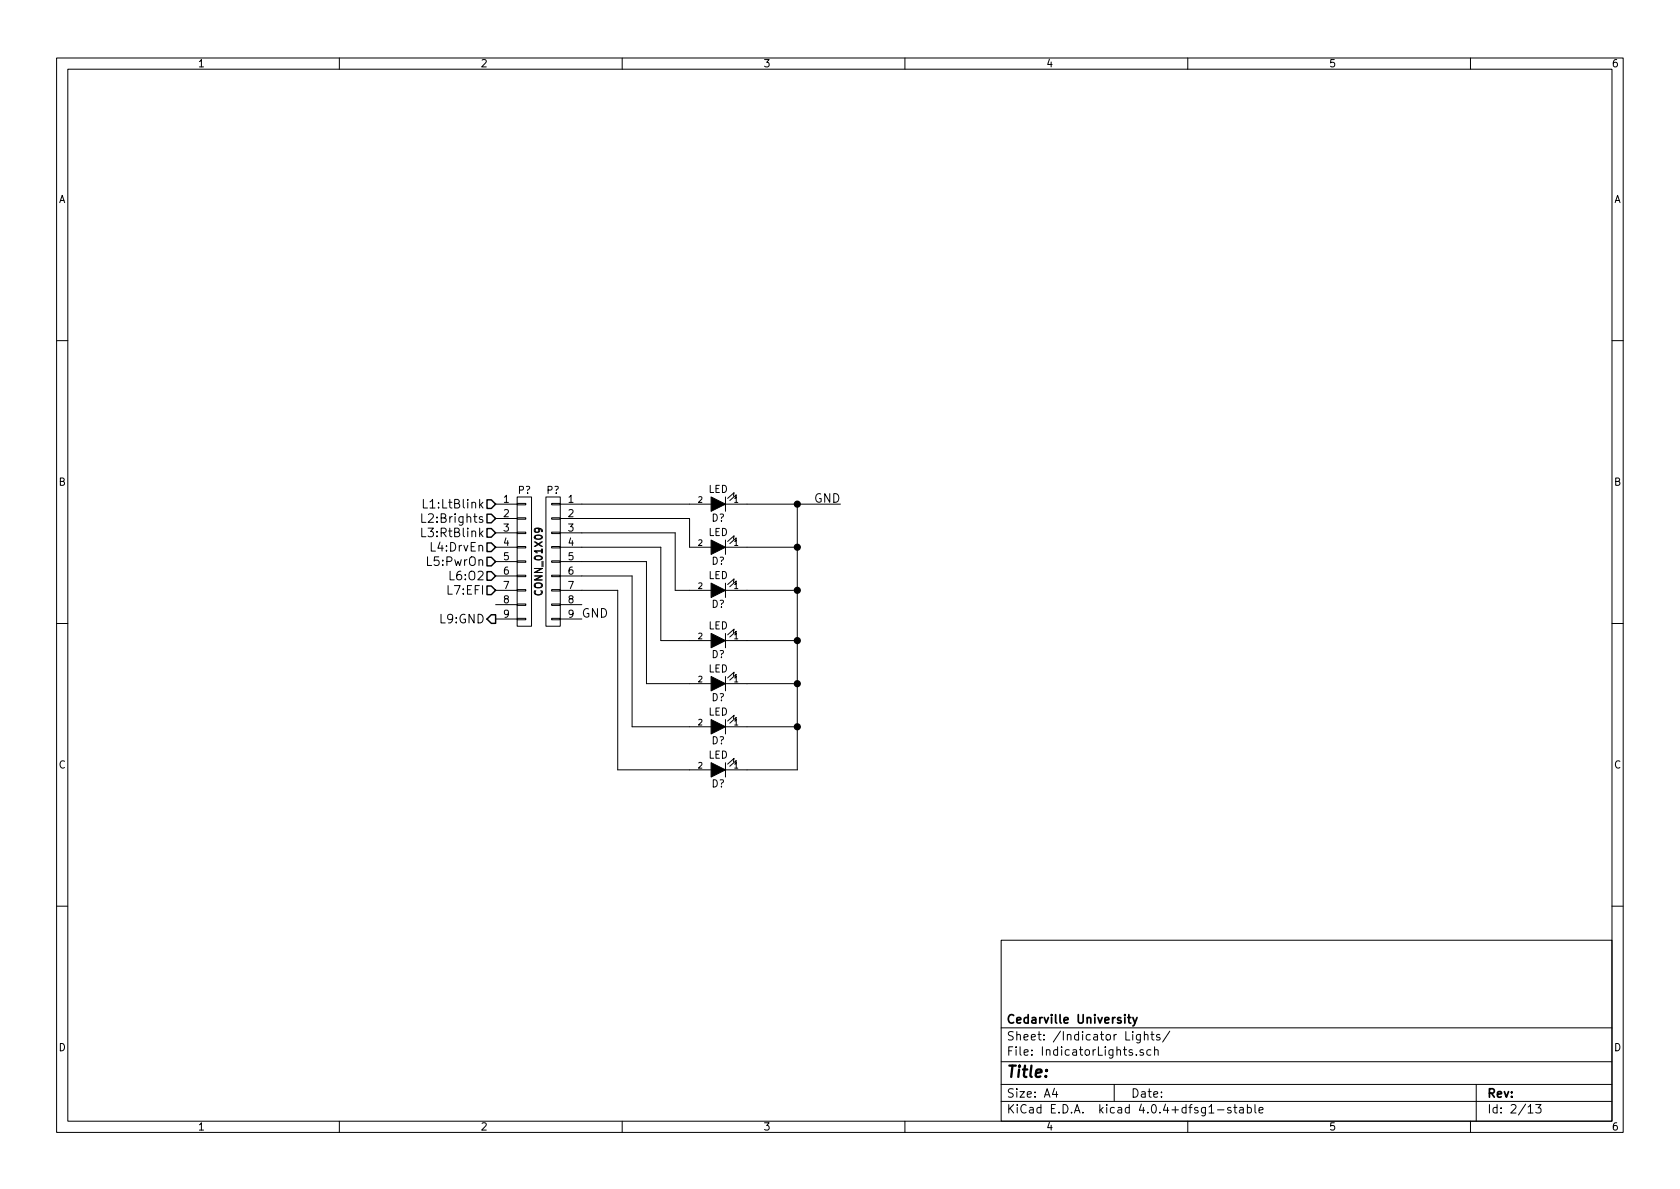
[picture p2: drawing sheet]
EESchema Schematic File Version 2
LIBS:UrbieSchematics-rescue
LIBS:power
LIBS:device
LIBS:transistors
LIBS:conn
LIBS:linear
LIBS:regul
LIBS:74xx
LIBS:cmos4000
LIBS:adc-dac
LIBS:memory
LIBS:xilinx
LIBS:microcontrollers
LIBS:dsp
LIBS:microchip
LIBS:analog_switches
LIBS:motorola
LIBS:texas
LIBS:intel
LIBS:audio
LIBS:interface
LIBS:digital-audio
LIBS:philips
LIBS:display
LIBS:cypress
LIBS:siliconi
LIBS:opto
LIBS:atmel
LIBS:contrib
LIBS:valves
LIBS:Supermileage
LIBS:UrbieSchematics-cache
EELAYER 25 0
EELAYER END
$Descr A4 11693 8268
encoding utf-8
Sheet 2 13
Title ""
Date ""
Rev ""
Comp "Cedarville University"
Comment1 ""
Comment2 ""
Comment3 ""
Comment4 ""
$EndDescr
Text HLabel 3450 3500 0    60   Input ~ 0
L1:LtBlink
Text HLabel 3450 3700 0    60   Input ~ 0
L3:RtBlink
Text HLabel 3450 3600 0    60   Input ~ 0
L2:Brights
Text HLabel 3450 3800 0    60   Input ~ 0
L4:DrvEn
Text HLabel 3450 3900 0    60   Input ~ 0
L5:PwrOn
Text HLabel 3450 4000 0    60   Input ~ 0
L6:O2
Text HLabel 3450 4100 0    60   Input ~ 0
L7:EFI
$Comp
L LED-RESCUE-Version1 D?
U 1 1
P 5000 3500
F 0 "D?" H 5000 3600 50  0000 C CNN
F 1 "LED" H 5000 3400 50  0000 C CNN
F 2 "" H 5000 3500 50  0000 C CNN
F 3 "" H 5000 3500 50  0000 C CNN
	1    5000 3500
	-1   0    0    1   
$EndComp
$Comp
L LED-RESCUE-Version1 D?
U 1 1
P 5000 4450
F 0 "D?" H 5000 4550 50  0000 C CNN
F 1 "LED" H 5000 4350 50  0000 C CNN
F 2 "" H 5000 4450 50  0000 C CNN
F 3 "" H 5000 4450 50  0000 C CNN
	1    5000 4450
	-1   0    0    1   
$EndComp
$Comp
L LED-RESCUE-Version1 D?
U 1 1
P 5000 4750
F 0 "D?" H 5000 4850 50  0000 C CNN
F 1 "LED" H 5000 4650 50  0000 C CNN
F 2 "" H 5000 4750 50  0000 C CNN
F 3 "" H 5000 4750 50  0000 C CNN
	1    5000 4750
	-1   0    0    1   
$EndComp
$Comp
L LED-RESCUE-Version1 D?
U 1 1
P 5000 5050
F 0 "D?" H 5000 5150 50  0000 C CNN
F 1 "LED" H 5000 4950 50  0000 C CNN
F 2 "" H 5000 5050 50  0000 C CNN
F 3 "" H 5000 5050 50  0000 C CNN
	1    5000 5050
	-1   0    0    1   
$EndComp
$Comp
L LED-RESCUE-Version1 D?
U 1 1
P 5000 5350
F 0 "D?" H 5000 5450 50  0000 C CNN
F 1 "LED" H 5000 5250 50  0000 C CNN
F 2 "" H 5000 5350 50  0000 C CNN
F 3 "" H 5000 5350 50  0000 C CNN
	1    5000 5350
	-1   0    0    1   
$EndComp
$Comp
L LED-RESCUE-Version1 D?
U 1 1
P 5000 3800
F 0 "D?" H 5000 3900 50  0000 C CNN
F 1 "LED" H 5000 3700 50  0000 C CNN
F 2 "" H 5000 3800 50  0000 C CNN
F 3 "" H 5000 3800 50  0000 C CNN
	1    5000 3800
	-1   0    0    1   
$EndComp
Wire Wire Line
	5200 3500 5850 3500
Wire Wire Line
	5550 3500 5550 5350
Wire Wire Line
	5550 4100 5200 4100
Wire Wire Line
	5550 4450 5200 4450
Connection ~ 5550 4100
Wire Wire Line
	5200 3800 5550 3800
Connection ~ 5550 3800
Wire Wire Line
	5550 4750 5200 4750
Connection ~ 5550 4450
Wire Wire Line
	5550 5050 5200 5050
Connection ~ 5550 4750
Wire Wire Line
	5550 5350 5200 5350
Connection ~ 5550 5050
Text HLabel 3450 4300 0    60   Output ~ 0
L9:GND
Connection ~ 5550 3500
Wire Wire Line
	4050 3500 4800 3500
Wire Wire Line
	4800 3800 4800 3600
Wire Wire Line
	4800 3600 4050 3600
Wire Wire Line
	4700 3700 4700 4100
Wire Wire Line
	4700 3700 4050 3700
Wire Wire Line
	4800 4450 4600 4450
Wire Wire Line
	4600 4450 4600 3800
Wire Wire Line
	4600 3800 4050 3800
$Comp
L LED-RESCUE-Version1 D?
U 1 1
P 5000 4100
F 0 "D?" H 5000 4200 50  0000 C CNN
F 1 "LED" H 5000 4000 50  0000 C CNN
F 2 "" H 5000 4100 50  0000 C CNN
F 3 "" H 5000 4100 50  0000 C CNN
	1    5000 4100
	-1   0    0    1   
$EndComp
Wire Wire Line
	4700 4100 4800 4100
Wire Wire Line
	4050 3900 4500 3900
Wire Wire Line
	4500 3900 4500 4750
Wire Wire Line
	4500 4750 4800 4750
Wire Wire Line
	4050 4000 4400 4000
Wire Wire Line
	4400 4000 4400 5050
Wire Wire Line
	4400 5050 4800 5050
Wire Wire Line
	4050 4100 4300 4100
Wire Wire Line
	4300 4100 4300 5350
Wire Wire Line
	4300 5350 4800 5350
$Comp
L CONN_01X09 P?
U 1 1
P 3650 3900
F 0 "P?" H 3650 4400 50  0000 C CNN
F 1 "CONN_01X09" V 3750 3900 50  0000 C CNN
F 2 "" H 3650 3900 50  0000 C CNN
F 3 "" H 3650 3900 50  0000 C CNN
	1    3650 3900
	1    0    0    -1  
$EndComp
$Comp
L CONN_01X09 P?
U 1 1
P 3850 3900
F 0 "P?" H 3850 4400 50  0000 C CNN
F 1 "CONN_01X09" V 3950 3900 50  0000 C CNN
F 2 "" H 3850 3900 50  0000 C CNN
F 3 "" H 3850 3900 50  0000 C CNN
	1    3850 3900
	-1   0    0    -1  
$EndComp
Text Label 5850 3500 2    60   ~ 0
GND
Text Label 4050 4300 0    60   ~ 0
GND
$EndSCHEMATC
